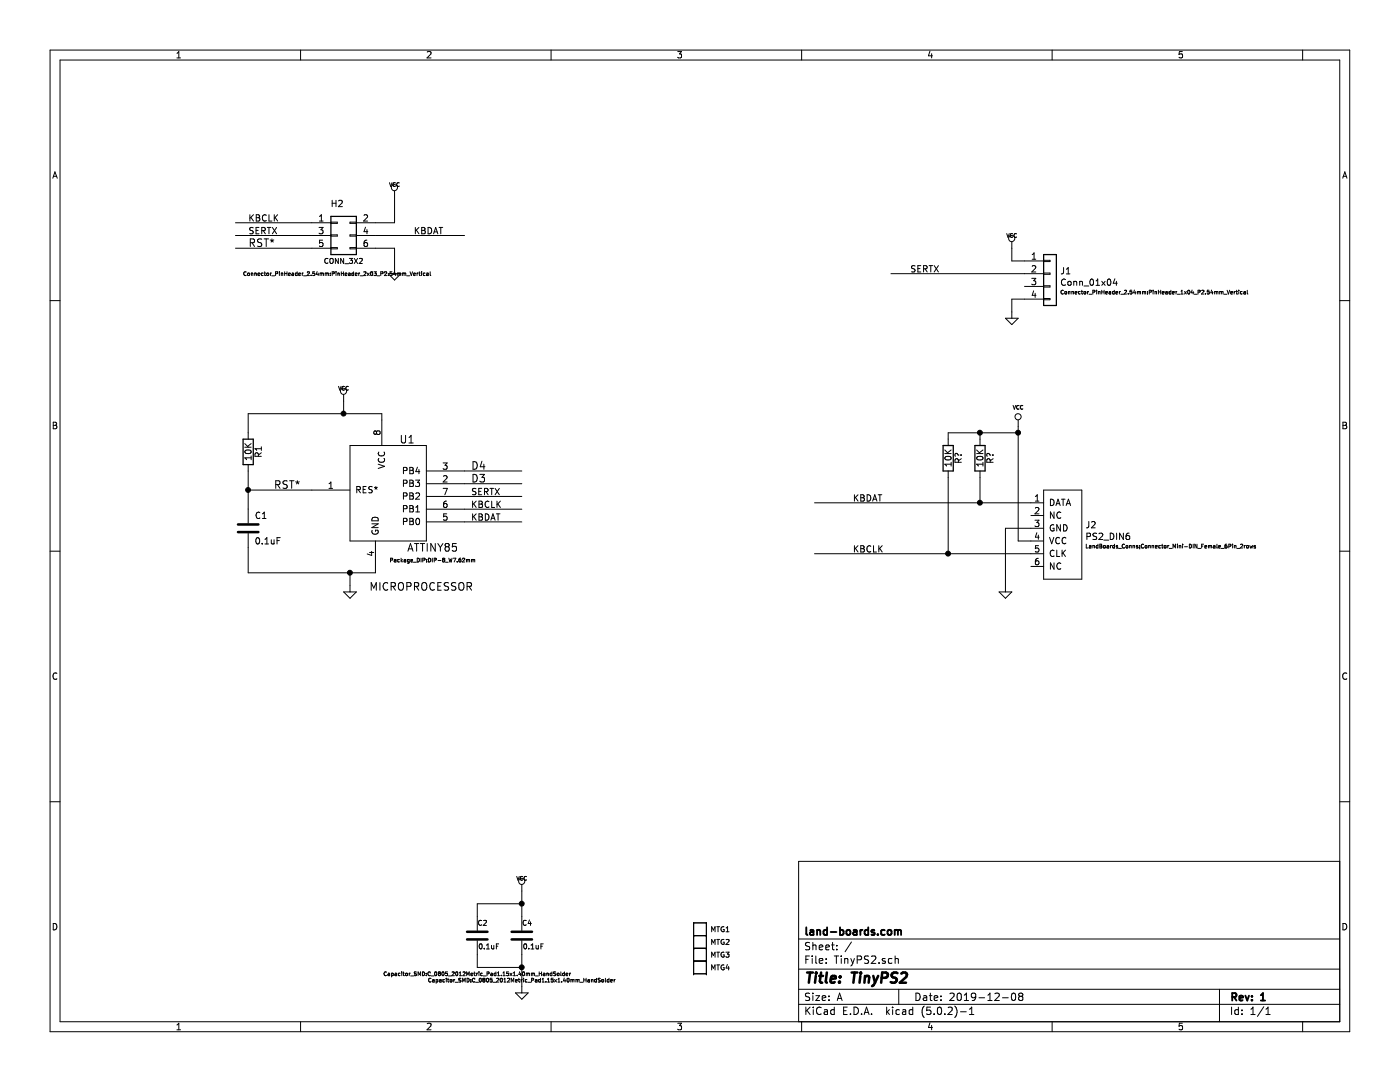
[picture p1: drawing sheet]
EESchema Schematic File Version 4
LIBS:TinyPS2-cache
EELAYER 26 0
EELAYER END
$Descr A 11000 8500
encoding utf-8
Sheet 1 1
Title "TinyPS2"
Date "2019-12-08"
Rev "1"
Comp "land-boards.com"
Comment1 ""
Comment2 ""
Comment3 ""
Comment4 ""
$EndDescr
Text Label 2150 3850 0    60   ~ 0
RST*
Text Label 3700 3700 0    60   ~ 0
D4
Text Label 3700 3800 0    60   ~ 0
D3
$Comp
L LandBoards:MTG_HOLE MTG3
U 1 1
P 5500 7500
F 0 "MTG3" H 5580 7500 40  0000 L CNN
F 1 "CONN_1" H 5500 7555 30  0001 C CNN
F 2 "MTG-4-40" H 5500 7500 60  0001 C CNN
F 3 "" H 5500 7500 60  0001 C CNN
	1    5500 7500
	1    0    0    -1  
$EndComp
$Comp
L LandBoards:MTG_HOLE MTG4
U 1 1
P 5500 7600
F 0 "MTG4" H 5580 7600 40  0000 L CNN
F 1 "CONN_1" H 5500 7655 30  0001 C CNN
F 2 "MTG-4-40" H 5500 7600 60  0001 C CNN
F 3 "" H 5500 7600 60  0001 C CNN
	1    5500 7600
	1    0    0    -1  
$EndComp
$Comp
L LandBoards:MTG_HOLE MTG2
U 1 1
P 5500 7400
F 0 "MTG2" H 5580 7400 40  0000 L CNN
F 1 "CONN_1" H 5500 7455 30  0001 C CNN
F 2 "MTG-4-40" H 5500 7400 60  0001 C CNN
F 3 "" H 5500 7400 60  0001 C CNN
	1    5500 7400
	1    0    0    -1  
$EndComp
$Comp
L LandBoards:MTG_HOLE MTG1
U 1 1
P 5500 7300
F 0 "MTG1" H 5580 7300 40  0000 L CNN
F 1 "CONN_1" H 5500 7355 30  0001 C CNN
F 2 "MTG-4-40" H 5500 7300 60  0001 C CNN
F 3 "" H 5500 7300 60  0001 C CNN
	1    5500 7300
	1    0    0    -1  
$EndComp
$Comp
L power:GND #PWR01
U 1 1
P 2750 4600
F 0 "#PWR01" H 2750 4600 30  0001 C CNN
F 1 "GND" H 2750 4530 30  0001 C CNN
F 2 "" H 2750 4600 60  0001 C CNN
F 3 "" H 2750 4600 60  0001 C CNN
	1    2750 4600
	1    0    0    -1  
$EndComp
$Comp
L power:VCC #PWR02
U 1 1
P 2700 3150
F 0 "#PWR02" H 2700 3250 30  0001 C CNN
F 1 "VCC" H 2700 3250 30  0000 C CNN
F 2 "" H 2700 3150 60  0001 C CNN
F 3 "" H 2700 3150 60  0001 C CNN
	1    2700 3150
	1    0    0    -1  
$EndComp
$Comp
L Device:C C1
U 1 1
P 1950 4150
F 0 "C1" H 2000 4250 50  0000 L CNN
F 1 "0.1uF" H 2000 4050 50  0000 L CNN
F 2 "Capacitor_SMD:C_0805_2012Metric_Pad1.15x1.40mm_HandSolder" H 1950 4150 60  0001 C CNN
F 3 "" H 1950 4150 60  0001 C CNN
	1    1950 4150
	1    0    0    -1  
$EndComp
$Comp
L Device:R R1
U 1 1
P 1950 3550
F 0 "R1" V 2030 3550 50  0000 C CNN
F 1 "10K" V 1950 3550 50  0000 C CNN
F 2 "Resistor_SMD:R_0805_2012Metric_Pad1.15x1.40mm_HandSolder" H 1950 3550 60  0001 C CNN
F 3 "" H 1950 3550 60  0001 C CNN
	1    1950 3550
	1    0    0    -1  
$EndComp
$Comp
L LandBoards_Semis:ATTINY85 U1
U 1 1
P 3050 4250
F 0 "U1" H 3200 5050 60  0000 C CNN
F 1 "ATTINY85" H 3400 4200 60  0000 C CNN
F 2 "Package_DIP:DIP-8_W7.62mm" H 3400 4100 30  0000 C CNN
F 3 "" H 3050 4250 60  0001 C CNN
	1    3050 4250
	1    0    0    -1  
$EndComp
$Comp
L power:VCC #PWR03
U 1 1
P 4100 7000
F 0 "#PWR03" H 4100 7100 30  0001 C CNN
F 1 "VCC" H 4100 7100 30  0000 C CNN
F 2 "" H 4100 7000 60  0001 C CNN
F 3 "" H 4100 7000 60  0001 C CNN
	1    4100 7000
	1    0    0    -1  
$EndComp
$Comp
L power:GND #PWR04
U 1 1
P 4100 7750
F 0 "#PWR04" H 4100 7750 30  0001 C CNN
F 1 "GND" H 4100 7680 30  0001 C CNN
F 2 "" H 4100 7750 60  0001 C CNN
F 3 "" H 4100 7750 60  0001 C CNN
	1    4100 7750
	1    0    0    -1  
$EndComp
$Comp
L Device:C C2
U 1 1
P 3750 7350
F 0 "C2" H 3750 7450 40  0000 L CNN
F 1 "0.1uF" H 3756 7265 40  0000 L CNN
F 2 "Capacitor_SMD:C_0805_2012Metric_Pad1.15x1.40mm_HandSolder" H 3750 7050 30  0000 C CNN
F 3 "~" H 3750 7350 60  0000 C CNN
	1    3750 7350
	1    0    0    -1  
$EndComp
$Comp
L Device:C C4
U 1 1
P 4100 7350
F 0 "C4" H 4100 7450 40  0000 L CNN
F 1 "0.1uF" H 4106 7265 40  0000 L CNN
F 2 "Capacitor_SMD:C_0805_2012Metric_Pad1.15x1.40mm_HandSolder" H 4100 7000 30  0000 C CNN
F 3 "~" H 4100 7350 60  0000 C CNN
	1    4100 7350
	1    0    0    -1  
$EndComp
Text Notes 2900 4650 0    60   ~ 0
MICROPROCESSOR
$Comp
L Connector_Generic:Conn_02x03_Odd_Even H2
U 1 1
P 2650 1850
F 0 "H2" H 2650 2100 50  0000 C CNN
F 1 "CONN_3X2" H 2700 1650 40  0000 C CNN
F 2 "Connector_PinHeader_2.54mm:PinHeader_2x03_P2.54mm_Vertical" H 2650 1550 30  0000 C CNN
F 3 "" H 2650 1850 60  0000 C CNN
	1    2650 1850
	1    0    0    -1  
$EndComp
Connection ~ 2700 3250
Wire Wire Line
	2700 3150 2700 3250
Wire Wire Line
	1950 3400 1950 3250
Wire Wire Line
	1950 3250 2700 3250
Wire Wire Line
	3000 3250 3000 3300
Wire Wire Line
	1950 3700 1950 3850
Wire Wire Line
	4100 7500 4100 7600
Connection ~ 1950 3850
Wire Wire Line
	1950 4300 1950 4500
Wire Wire Line
	1950 4500 2750 4500
Wire Wire Line
	2950 4500 2950 4450
Wire Wire Line
	2750 4600 2750 4500
Connection ~ 2750 4500
Wire Wire Line
	3650 3700 4100 3700
Wire Wire Line
	3650 3800 4100 3800
Wire Wire Line
	3650 3900 4100 3900
Wire Wire Line
	3650 4000 4100 4000
Wire Wire Line
	3650 4100 4100 4100
Wire Wire Line
	2450 3850 1950 3850
Wire Wire Line
	4100 7000 4100 7100
Wire Wire Line
	3750 7500 3750 7600
Wire Wire Line
	3750 7200 3750 7100
Connection ~ 4100 7100
Connection ~ 4100 7600
Wire Wire Line
	2450 1750 1850 1750
Wire Wire Line
	1850 1850 2450 1850
Wire Wire Line
	2450 1950 1850 1950
Wire Wire Line
	2950 1850 3650 1850
Wire Wire Line
	2950 1750 3100 1750
Wire Wire Line
	3100 1750 3100 1550
Wire Wire Line
	2950 1950 3100 1950
Wire Wire Line
	3100 1950 3100 2100
$Comp
L power:VCC #PWR09
U 1 1
P 3100 1550
F 0 "#PWR09" H 3100 1650 30  0001 C CNN
F 1 "VCC" H 3100 1650 30  0000 C CNN
F 2 "" H 3100 1550 60  0000 C CNN
F 3 "" H 3100 1550 60  0000 C CNN
	1    3100 1550
	1    0    0    -1  
$EndComp
$Comp
L power:GND #PWR010
U 1 1
P 3100 2100
F 0 "#PWR010" H 3100 2100 30  0001 C CNN
F 1 "GND" H 3100 2030 30  0001 C CNN
F 2 "" H 3100 2100 60  0000 C CNN
F 3 "" H 3100 2100 60  0000 C CNN
	1    3100 2100
	1    0    0    -1  
$EndComp
Text Label 1950 1950 0    60   ~ 0
RST*
Wire Wire Line
	2700 3250 3000 3250
Wire Wire Line
	1950 3850 1950 4000
Wire Wire Line
	2750 4500 2950 4500
Wire Wire Line
	3750 7600 4100 7600
Wire Wire Line
	3750 7100 4100 7100
Wire Wire Line
	4100 7100 4100 7200
Wire Wire Line
	4100 7600 4100 7750
$Comp
L Connector_Generic:Conn_01x04 J1
U 1 1
P 8250 2150
F 0 "J1" H 8329 2172 50  0000 L CNN
F 1 "Conn_01x04" H 8329 2081 50  0000 L CNN
F 2 "Connector_PinHeader_2.54mm:PinHeader_1x04_P2.54mm_Vertical" H 8329 2005 30  0000 L CNN
F 3 "~" H 8250 2150 50  0001 C CNN
	1    8250 2150
	1    0    0    -1  
$EndComp
$Comp
L power:VCC #PWR05
U 1 1
P 8000 3350
F 0 "#PWR05" H 8000 3450 30  0001 C CNN
F 1 "VCC" H 8000 3500 30  0000 C CNN
F 2 "" H 8000 3350 60  0000 C CNN
F 3 "" H 8000 3350 60  0000 C CNN
	1    8000 3350
	1    0    0    -1  
$EndComp
Wire Wire Line
	8000 3350 8000 3400
Wire Wire Line
	8000 4250 8100 4250
Wire Wire Line
	8100 4150 7900 4150
Wire Wire Line
	7900 4150 7900 4600
$Comp
L power:GND #PWR06
U 1 1
P 7900 4600
F 0 "#PWR06" H 7900 4600 30  0001 C CNN
F 1 "GND" H 7900 4530 30  0001 C CNN
F 2 "" H 7900 4600 60  0000 C CNN
F 3 "" H 7900 4600 60  0000 C CNN
	1    7900 4600
	1    0    0    -1  
$EndComp
$Comp
L LandBoards_Conns:PS2_DIN6 J2
U 1 1
P 8350 4200
F 0 "J2" H 8527 4276 50  0000 L CNN
F 1 "PS2_DIN6" H 8527 4185 50  0000 L CNN
F 2 "LandBoards_Conns:Connector_Mini-DIN_Female_6Pin_2rows" H 8527 4109 30  0000 L CNN
F 3 "" H 8250 4300 50  0001 C CNN
	1    8350 4200
	1    0    0    -1  
$EndComp
$Comp
L power:VCC #PWR0101
U 1 1
P 7950 1950
F 0 "#PWR0101" H 7950 2050 30  0001 C CNN
F 1 "VCC" H 7950 2050 30  0000 C CNN
F 2 "" H 7950 1950 60  0000 C CNN
F 3 "" H 7950 1950 60  0000 C CNN
	1    7950 1950
	1    0    0    -1  
$EndComp
Wire Wire Line
	7950 1950 7950 2050
Wire Wire Line
	7950 2050 8050 2050
Wire Wire Line
	8050 2350 7950 2350
Wire Wire Line
	7950 2350 7950 2450
$Comp
L power:GND #PWR0102
U 1 1
P 7950 2450
F 0 "#PWR0102" H 7950 2450 30  0001 C CNN
F 1 "GND" H 7950 2380 30  0001 C CNN
F 2 "" H 7950 2450 60  0000 C CNN
F 3 "" H 7950 2450 60  0000 C CNN
	1    7950 2450
	1    0    0    -1  
$EndComp
Wire Wire Line
	8050 2150 7000 2150
Wire Wire Line
	8100 3950 7700 3950
Wire Wire Line
	8100 4350 7450 4350
Text Label 6700 3950 0    50   ~ 0
KBDAT
Text Label 6700 4350 0    50   ~ 0
KBCLK
Text Label 7150 2150 0    50   ~ 0
SERTX
Text Label 3700 4000 0    50   ~ 0
KBCLK
Text Label 1950 1750 0    50   ~ 0
KBCLK
Text Label 3700 4100 0    50   ~ 0
KBDAT
Text Label 3250 1850 0    50   ~ 0
KBDAT
Text Label 3700 3900 0    50   ~ 0
SERTX
Text Label 1950 1850 0    50   ~ 0
SERTX
$Comp
L Device:R R?
U 1 1
P 7700 3600
F 0 "R?" V 7780 3600 50  0000 C CNN
F 1 "10K" V 7700 3600 50  0000 C CNN
F 2 "Resistor_SMD:R_0805_2012Metric_Pad1.15x1.40mm_HandSolder" H 7700 3600 60  0001 C CNN
F 3 "" H 7700 3600 60  0001 C CNN
	1    7700 3600
	1    0    0    -1  
$EndComp
$Comp
L Device:R R?
U 1 1
P 7450 3600
F 0 "R?" V 7530 3600 50  0000 C CNN
F 1 "10K" V 7450 3600 50  0000 C CNN
F 2 "Resistor_SMD:R_0805_2012Metric_Pad1.15x1.40mm_HandSolder" H 7450 3600 60  0001 C CNN
F 3 "" H 7450 3600 60  0001 C CNN
	1    7450 3600
	1    0    0    -1  
$EndComp
Wire Wire Line
	7700 3750 7700 3950
Connection ~ 7700 3950
Wire Wire Line
	7700 3950 6400 3950
Wire Wire Line
	7450 3750 7450 4350
Connection ~ 7450 4350
Wire Wire Line
	7450 4350 6400 4350
Wire Wire Line
	7450 3450 7450 3400
Wire Wire Line
	7450 3400 7700 3400
Connection ~ 8000 3400
Wire Wire Line
	8000 3400 8000 4250
Wire Wire Line
	7700 3450 7700 3400
Connection ~ 7700 3400
Wire Wire Line
	7700 3400 8000 3400
$EndSCHEMATC
